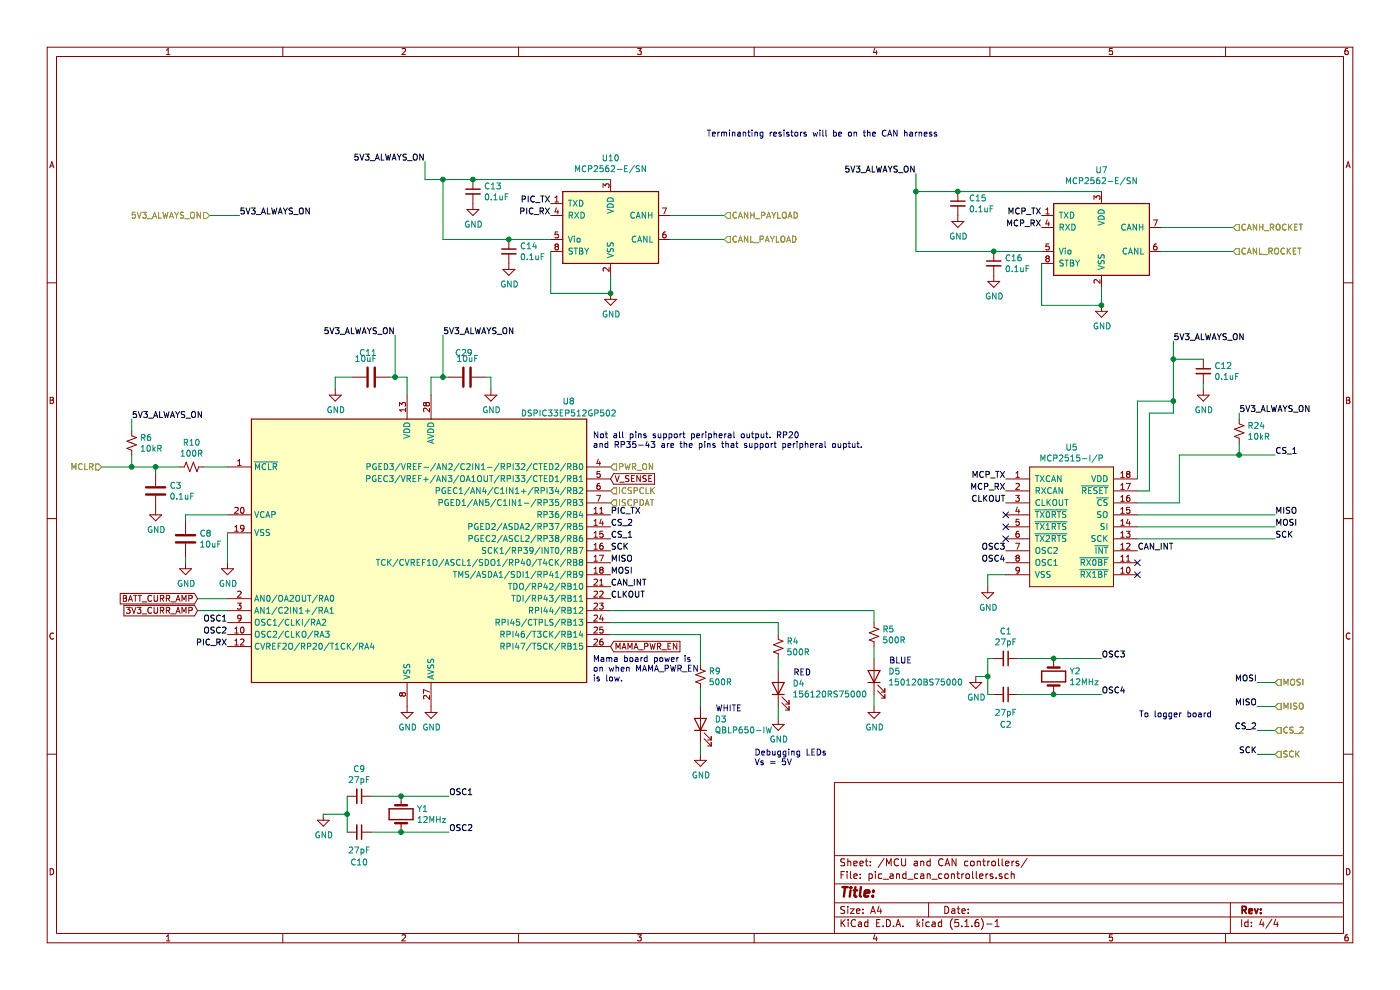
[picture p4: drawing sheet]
EESchema Schematic File Version 4
EELAYER 30 0
EELAYER END
$Descr A4 11693 8268
encoding utf-8
Sheet 4 4
Title ""
Date ""
Rev ""
Comp ""
Comment1 ""
Comment2 ""
Comment3 ""
Comment4 ""
$EndDescr
$Comp
L Interface_CAN_LIN:MCP2562-E-SN U7
U 1 1
P 9200 2000
F 0 "U7" H 9200 2581 50  0000 C CNN
F 1 "MCP2562-E/SN" H 9200 2490 50  0000 C CNN
F 2 "Package_SO:SOIC-8_3.9x4.9mm_P1.27mm" H 9200 1500 50  0001 C CIN
F 3 "http://ww1.microchip.com/downloads/en/DeviceDoc/25167A.pdf" H 9200 2000 50  0001 C CNN
	1    9200 2000
	1    0    0    -1  
$EndComp
$Comp
L power:GND #PWR051
U 1 1
P 5100 2450
F 0 "#PWR051" H 5100 2200 50  0001 C CNN
F 1 "GND" H 5105 2277 50  0000 C CNN
F 2 "" H 5100 2450 50  0001 C CNN
F 3 "" H 5100 2450 50  0001 C CNN
	1    5100 2450
	1    0    0    -1  
$EndComp
$Comp
L Device:C_Small C14
U 1 1
P 4250 2100
F 0 "C14" H 4342 2146 50  0000 L CNN
F 1 "0.1uF" H 4342 2055 50  0000 L CNN
F 2 "Capacitor_SMD:C_0805_2012Metric_Pad1.18x1.45mm_HandSolder" H 4250 2100 50  0001 C CNN
F 3 "~" H 4250 2100 50  0001 C CNN
	1    4250 2100
	1    0    0    -1  
$EndComp
Text HLabel 10300 1900 2    50   Input ~ 0
CANH_ROCKET
Text HLabel 10300 2100 2    50   Input ~ 0
CANL_ROCKET
Text HLabel 1750 1800 0    50   Input ~ 0
5V3_ALWAYS_ON
Wire Wire Line
	1750 1800 2000 1800
Wire Wire Line
	5100 2450 5100 2300
$Comp
L power:GND #PWR053
U 1 1
P 9200 2550
F 0 "#PWR053" H 9200 2300 50  0001 C CNN
F 1 "GND" H 9205 2377 50  0000 C CNN
F 2 "" H 9200 2550 50  0001 C CNN
F 3 "" H 9200 2550 50  0001 C CNN
	1    9200 2550
	1    0    0    -1  
$EndComp
$Comp
L Device:C_Small C16
U 1 1
P 8300 2200
F 0 "C16" H 8392 2246 50  0000 L CNN
F 1 "0.1uF" H 8392 2155 50  0000 L CNN
F 2 "Capacitor_SMD:C_0805_2012Metric_Pad1.18x1.45mm_HandSolder" H 8300 2200 50  0001 C CNN
F 3 "~" H 8300 2200 50  0001 C CNN
	1    8300 2200
	1    0    0    -1  
$EndComp
Wire Wire Line
	7650 1450 7650 1600
Wire Wire Line
	7650 2100 8300 2100
Wire Wire Line
	7650 1600 8000 1600
Wire Wire Line
	4600 2100 4600 2450
Wire Wire Line
	8700 2200 8700 2550
Wire Wire Line
	8700 2550 9200 2550
Wire Wire Line
	9200 2550 9200 2400
Text HLabel 5100 4200 2    50   Input ~ 0
ISCPDAT
$Comp
L Device:Crystal Y1
U 1 1
P 3350 6800
F 0 "Y1" V 3304 6931 50  0000 L CNN
F 1 "12MHz" V 3395 6931 50  0000 L CNN
F 2 "Crystal:Crystal_HC49-4H_Vertical" H 3350 6800 50  0001 C CNN
F 3 "~" H 3350 6800 50  0001 C CNN
	1    3350 6800
	0    1    1    0   
$EndComp
$Comp
L Device:C_Small C10
U 1 1
P 3000 6950
F 0 "C10" V 3250 6950 50  0000 C CNN
F 1 "27pF" V 3150 6950 50  0000 C CNN
F 2 "Capacitor_SMD:C_0805_2012Metric_Pad1.18x1.45mm_HandSolder" H 3000 6950 50  0001 C CNN
F 3 "~" H 3000 6950 50  0001 C CNN
	1    3000 6950
	0    1    1    0   
$EndComp
$Comp
L Device:C_Small C9
U 1 1
P 3000 6650
F 0 "C9" V 2771 6650 50  0000 C CNN
F 1 "27pF" V 2862 6650 50  0000 C CNN
F 2 "Capacitor_SMD:C_0805_2012Metric_Pad1.18x1.45mm_HandSolder" H 3000 6650 50  0001 C CNN
F 3 "~" H 3000 6650 50  0001 C CNN
	1    3000 6650
	0    1    1    0   
$EndComp
$Comp
L power:GND #PWR040
U 1 1
P 2700 6800
F 0 "#PWR040" H 2700 6550 50  0001 C CNN
F 1 "GND" H 2705 6627 50  0000 C CNN
F 2 "" H 2700 6800 50  0001 C CNN
F 3 "" H 2700 6800 50  0001 C CNN
	1    2700 6800
	1    0    0    -1  
$EndComp
Wire Wire Line
	3100 6650 3350 6650
Wire Wire Line
	3100 6950 3350 6950
Wire Wire Line
	2900 6800 2700 6800
Text Label 1900 5300 2    50   ~ 0
OSC2
Text Label 3750 6650 0    50   ~ 0
OSC1
Text Label 3750 6950 0    50   ~ 0
OSC2
Wire Wire Line
	3350 6950 3750 6950
Connection ~ 3350 6950
Wire Wire Line
	3350 6650 3750 6650
Connection ~ 3350 6650
Text HLabel 5100 4100 2    50   Input ~ 0
ICSPCLK
Wire Wire Line
	2900 6650 2900 6800
Connection ~ 2900 6800
Wire Wire Line
	2900 6800 2900 6950
Text Label 5100 4800 0    50   ~ 0
MOSI
Text Label 5100 4700 0    50   ~ 0
MISO
Text Label 5100 4600 0    50   ~ 0
SCK
Text Label 5100 5000 0    50   ~ 0
CLKOUT
Text Label 9500 4600 0    50   ~ 0
CAN_INT
Text Label 5100 4900 0    50   ~ 0
CAN_INT
Text HLabel 6050 1800 2    50   Input ~ 0
CANH_PAYLOAD
Text HLabel 6050 2000 2    50   Input ~ 0
CANL_PAYLOAD
Text HLabel 5100 3900 2    50   Input ~ 0
PWR_ON
$Comp
L Device:C_Small C15
U 1 1
P 8000 1700
F 0 "C15" H 8092 1746 50  0000 L CNN
F 1 "0.1uF" H 8092 1655 50  0000 L CNN
F 2 "Capacitor_SMD:C_0805_2012Metric_Pad1.18x1.45mm_HandSolder" H 8000 1700 50  0001 C CNN
F 3 "~" H 8000 1700 50  0001 C CNN
	1    8000 1700
	1    0    0    -1  
$EndComp
Connection ~ 7650 1600
$Comp
L Device:C_Small C13
U 1 1
P 3950 1600
F 0 "C13" H 4042 1646 50  0000 L CNN
F 1 "0.1uF" H 4042 1555 50  0000 L CNN
F 2 "Capacitor_SMD:C_0805_2012Metric_Pad1.18x1.45mm_HandSolder" H 3950 1600 50  0001 C CNN
F 3 "~" H 3950 1600 50  0001 C CNN
	1    3950 1600
	1    0    0    -1  
$EndComp
Text HLabel 10650 5700 2    50   Input ~ 0
MOSI
Text HLabel 10650 5900 2    50   Input ~ 0
MISO
Text HLabel 10650 6100 2    50   Input ~ 0
CS_2
Text HLabel 10650 6300 2    50   Input ~ 0
SCK
Text Label 10500 6100 2    50   ~ 0
CS_2
Text Label 10500 5900 2    50   ~ 0
MISO
Text Label 10500 5700 2    50   ~ 0
MOSI
Text Label 10500 6300 2    50   ~ 0
SCK
Text Notes 10125 6000 2    50   ~ 0
To logger board\n
Text Label 8400 4100 2    50   ~ 0
MCP_RX
Text Label 8400 4000 2    50   ~ 0
MCP_TX
NoConn ~ 8400 4300
NoConn ~ 8400 4400
NoConn ~ 8400 4500
$Comp
L power:GND #PWR046
U 1 1
P 8250 4900
F 0 "#PWR046" H 8250 4650 50  0001 C CNN
F 1 "GND" H 8255 4727 50  0000 C CNN
F 2 "" H 8250 4900 50  0001 C CNN
F 3 "" H 8250 4900 50  0001 C CNN
	1    8250 4900
	1    0    0    -1  
$EndComp
NoConn ~ 9500 4800
NoConn ~ 9500 4700
Text Label 8400 4200 2    50   ~ 0
CLKOUT
Text Label 10650 4500 0    50   ~ 0
SCK
Text Label 10650 3800 0    50   ~ 0
CS_1
Text Label 10650 4300 0    50   ~ 0
MISO
Text Label 10650 4400 0    50   ~ 0
MOSI
Connection ~ 8000 1600
Wire Wire Line
	8000 1600 9200 1600
Connection ~ 9200 2550
Wire Wire Line
	7650 1600 7650 2100
$Comp
L power:GND #PWR013
U 1 1
P 8000 1800
F 0 "#PWR013" H 8000 1550 50  0001 C CNN
F 1 "GND" H 8005 1627 50  0000 C CNN
F 2 "" H 8000 1800 50  0001 C CNN
F 3 "" H 8000 1800 50  0001 C CNN
	1    8000 1800
	1    0    0    -1  
$EndComp
$Comp
L power:GND #PWR029
U 1 1
P 8300 2300
F 0 "#PWR029" H 8300 2050 50  0001 C CNN
F 1 "GND" H 8305 2127 50  0000 C CNN
F 2 "" H 8300 2300 50  0001 C CNN
F 3 "" H 8300 2300 50  0001 C CNN
	1    8300 2300
	1    0    0    -1  
$EndComp
$Comp
L power:GND #PWR026
U 1 1
P 3950 1700
F 0 "#PWR026" H 3950 1450 50  0001 C CNN
F 1 "GND" H 3955 1527 50  0000 C CNN
F 2 "" H 3950 1700 50  0001 C CNN
F 3 "" H 3950 1700 50  0001 C CNN
	1    3950 1700
	1    0    0    -1  
$EndComp
Wire Wire Line
	4600 2450 5100 2450
$Comp
L power:GND #PWR039
U 1 1
P 4250 2200
F 0 "#PWR039" H 4250 1950 50  0001 C CNN
F 1 "GND" H 4255 2027 50  0000 C CNN
F 2 "" H 4250 2200 50  0001 C CNN
F 3 "" H 4250 2200 50  0001 C CNN
	1    4250 2200
	1    0    0    -1  
$EndComp
$Comp
L payload2020_custom:MCP2515-canhw U5
U 1 1
P 8950 4200
F 0 "U5" H 8950 4665 50  0000 C CNN
F 1 "MCP2515-I/P" H 8950 4574 50  0000 C CNN
F 2 "Package_SO:SOIC-18W_7.5x11.6mm_P1.27mm" H 8900 4200 50  0001 C CNN
F 3 "https://ww1.microchip.com/downloads/en/DeviceDoc/MCP2515-Family-Data-Sheet-DS20001801K.pdf" H 8900 4200 50  0001 C CNN
	1    8950 4200
	1    0    0    -1  
$EndComp
$Comp
L Device:R_Small_US R24
U 1 1
P 10350 3600
F 0 "R24" H 10418 3646 50  0000 L CNN
F 1 "10kR" H 10418 3555 50  0000 L CNN
F 2 "Resistor_SMD:R_0805_2012Metric_Pad1.20x1.40mm_HandSolder" H 10350 3600 50  0001 C CNN
F 3 "~" H 10350 3600 50  0001 C CNN
	1    10350 3600
	1    0    0    -1  
$EndComp
Text GLabel 1650 5000 0    50   Input ~ 0
BATT_CURR_AMP
Text GLabel 1650 5100 0    50   Input ~ 0
3V3_CURR_AMP
Text Label 1900 5200 2    50   ~ 0
OSC1
$Comp
L Device:C_Small C1
U 1 1
P 8400 5500
F 0 "C1" V 8171 5500 50  0000 C CNN
F 1 "27pF" V 8262 5500 50  0000 C CNN
F 2 "Capacitor_SMD:C_0805_2012Metric_Pad1.18x1.45mm_HandSolder" H 8400 5500 50  0001 C CNN
F 3 "~" H 8400 5500 50  0001 C CNN
	1    8400 5500
	0    1    1    0   
$EndComp
$Comp
L power:GND #PWR021
U 1 1
P 8150 5650
F 0 "#PWR021" H 8150 5400 50  0001 C CNN
F 1 "GND" H 8155 5477 50  0000 C CNN
F 2 "" H 8150 5650 50  0001 C CNN
F 3 "" H 8150 5650 50  0001 C CNN
	1    8150 5650
	1    0    0    -1  
$EndComp
Text Label 9200 5500 0    50   ~ 0
OSC3
Text Label 9200 5800 0    50   ~ 0
OSC4
Text Label 8400 4600 2    50   ~ 0
OSC3
Text Label 8400 4700 2    50   ~ 0
OSC4
Text Label 2000 1800 0    50   ~ 0
5V3_ALWAYS_ON
$Comp
L power:GND #PWR048
U 1 1
P 10050 3250
F 0 "#PWR048" H 10050 3000 50  0001 C CNN
F 1 "GND" H 10055 3077 50  0000 C CNN
F 2 "" H 10050 3250 50  0001 C CNN
F 3 "" H 10050 3250 50  0001 C CNN
	1    10050 3250
	1    0    0    -1  
$EndComp
$Comp
L Device:C_Small C12
U 1 1
P 10050 3100
F 0 "C12" H 10142 3146 50  0000 L CNN
F 1 "0.1uF" H 10142 3055 50  0000 L CNN
F 2 "Capacitor_SMD:C_0805_2012Metric_Pad1.18x1.45mm_HandSolder" H 10050 3100 50  0001 C CNN
F 3 "~" H 10050 3100 50  0001 C CNN
	1    10050 3100
	1    0    0    -1  
$EndComp
$Comp
L Device:R_Small_US R?
U 1 1
P 5850 5650
AR Path="/60B56CD5" Ref="R?"  Part="1" 
AR Path="/6016C5CD/60B56CD5" Ref="R9"  Part="1" 
F 0 "R9" H 5918 5696 50  0000 L CNN
F 1 "500R" H 5918 5605 50  0000 L CNN
F 2 "Resistor_SMD:R_0805_2012Metric_Pad1.20x1.40mm_HandSolder" H 5850 5650 50  0001 C CNN
F 3 "~" H 5850 5650 50  0001 C CNN
	1    5850 5650
	1    0    0    -1  
$EndComp
$Comp
L power:GND #PWR?
U 1 1
P 5850 6300
AR Path="/60B56CCD" Ref="#PWR?"  Part="1" 
AR Path="/6016C5CD/60B56CCD" Ref="#PWR07"  Part="1" 
F 0 "#PWR07" H 5850 6050 50  0001 C CNN
F 1 "GND" H 5855 6127 50  0000 C CNN
F 2 "" H 5850 6300 50  0001 C CNN
F 3 "" H 5850 6300 50  0001 C CNN
	1    5850 6300
	1    0    0    -1  
$EndComp
Text Label 3550 1350 2    50   ~ 0
5V3_ALWAYS_ON
Text Label 7650 1450 2    50   ~ 0
5V3_ALWAYS_ON
Text Label 9800 2850 0    50   ~ 0
5V3_ALWAYS_ON
Wire Wire Line
	5850 5750 5850 5900
Wire Wire Line
	5850 6200 5850 6300
$Comp
L Device:Crystal Y2
U 1 1
P 8800 5650
F 0 "Y2" V 8754 5781 50  0000 L CNN
F 1 "12MHz" V 8845 5781 50  0000 L CNN
F 2 "Crystal:Crystal_HC49-4H_Vertical" H 8800 5650 50  0001 C CNN
F 3 "~" H 8800 5650 50  0001 C CNN
	1    8800 5650
	0    1    1    0   
$EndComp
Wire Wire Line
	8500 5500 8800 5500
Connection ~ 8800 5500
Wire Wire Line
	8800 5500 9200 5500
Wire Wire Line
	8500 5800 8800 5800
Connection ~ 8800 5800
Wire Wire Line
	8800 5800 9200 5800
Wire Wire Line
	8400 4800 8250 4800
Wire Wire Line
	8250 4800 8250 4900
Wire Wire Line
	9500 4300 10650 4300
Wire Wire Line
	10650 4400 9500 4400
Wire Wire Line
	9500 4500 10650 4500
Text Label 10350 3450 0    50   ~ 0
5V3_ALWAYS_ON
Wire Wire Line
	10350 3450 10350 3500
Wire Wire Line
	9500 4200 9850 4200
Wire Wire Line
	9850 4200 9850 3800
Wire Wire Line
	9850 3800 10350 3800
Wire Wire Line
	10350 3800 10350 3700
Connection ~ 10350 3800
Wire Wire Line
	10350 3800 10650 3800
Wire Wire Line
	10050 3200 10050 3250
Wire Wire Line
	9500 3350 9800 3350
Wire Wire Line
	9800 3350 9800 3000
Wire Wire Line
	9800 3000 10050 3000
Connection ~ 9800 3000
Wire Wire Line
	9500 4100 9600 4100
Wire Wire Line
	9600 4100 9600 3450
Wire Wire Line
	9600 3450 9800 3450
Wire Wire Line
	9800 3450 9800 3350
Connection ~ 9800 3350
Text Label 5100 4400 0    50   ~ 0
CS_2
Wire Wire Line
	3550 1350 3550 1500
Wire Wire Line
	3550 1500 3700 1500
Connection ~ 3950 1500
Wire Wire Line
	3950 1500 5100 1500
$Comp
L Interface_CAN_LIN:MCP2562-E-SN U10
U 1 1
P 5100 1900
F 0 "U10" H 5100 2481 50  0000 C CNN
F 1 "MCP2562-E/SN" H 5100 2390 50  0000 C CNN
F 2 "Package_SO:SOIC-8_3.9x4.9mm_P1.27mm" H 5100 1400 50  0001 C CIN
F 3 "http://ww1.microchip.com/downloads/en/DeviceDoc/25167A.pdf" H 5100 1900 50  0001 C CNN
	1    5100 1900
	1    0    0    -1  
$EndComp
Wire Wire Line
	4600 2000 4250 2000
Wire Wire Line
	3700 2000 3700 1500
Connection ~ 4250 2000
Wire Wire Line
	4250 2000 3700 2000
Connection ~ 3700 1500
Wire Wire Line
	3700 1500 3950 1500
Wire Wire Line
	10500 5700 10650 5700
Wire Wire Line
	10650 5900 10500 5900
Wire Wire Line
	10500 6100 10650 6100
Wire Wire Line
	10650 6300 10500 6300
Wire Wire Line
	8700 2100 8300 2100
Connection ~ 8300 2100
Wire Wire Line
	9800 3000 9800 2850
Wire Wire Line
	9700 1900 10300 1900
Wire Wire Line
	9700 2100 10300 2100
Wire Wire Line
	5600 1800 6050 1800
Wire Wire Line
	5600 2000 6050 2000
Text Notes 5900 1150 0    50   ~ 0
Terminanting resistors will be on the CAN harness
Wire Wire Line
	9500 3350 9500 4000
$Comp
L Device:C_Small C2
U 1 1
P 8400 5800
F 0 "C2" V 8650 5800 50  0000 C CNN
F 1 "27pF" V 8550 5800 50  0000 C CNN
F 2 "Capacitor_SMD:C_0805_2012Metric_Pad1.18x1.45mm_HandSolder" H 8400 5800 50  0001 C CNN
F 3 "~" H 8400 5800 50  0001 C CNN
	1    8400 5800
	0    1    1    0   
$EndComp
Text Label 8700 1900 2    50   ~ 0
MCP_RX
Text Label 8700 1800 2    50   ~ 0
MCP_TX
Text HLabel 850  3900 0    50   Input ~ 0
MCLR
$Comp
L Device:R_Small_US R6
U 1 1
P 1100 3700
F 0 "R6" H 1168 3746 50  0000 L CNN
F 1 "10kR" H 1168 3655 50  0000 L CNN
F 2 "Resistor_SMD:R_0805_2012Metric_Pad1.15x1.40mm_HandSolder" H 1100 3700 50  0001 C CNN
F 3 "~" H 1100 3700 50  0001 C CNN
	1    1100 3700
	1    0    0    -1  
$EndComp
$Comp
L Device:C C3
U 1 1
P 1300 4100
F 0 "C3" H 1415 4146 50  0000 L CNN
F 1 "0.1uF" H 1415 4055 50  0000 L CNN
F 2 "Capacitor_SMD:C_0805_2012Metric_Pad1.15x1.40mm_HandSolder" H 1338 3950 50  0001 C CNN
F 3 "~" H 1300 4100 50  0001 C CNN
	1    1300 4100
	1    0    0    -1  
$EndComp
$Comp
L power:GND #PWR05
U 1 1
P 1300 4250
F 0 "#PWR05" H 1300 4000 50  0001 C CNN
F 1 "GND" H 1305 4077 50  0000 C CNN
F 2 "" H 1300 4250 50  0001 C CNN
F 3 "" H 1300 4250 50  0001 C CNN
	1    1300 4250
	1    0    0    -1  
$EndComp
Text Label 1100 3500 0    50   ~ 0
5V3_ALWAYS_ON
Wire Wire Line
	1100 3500 1100 3600
Wire Wire Line
	1100 3800 1100 3900
Wire Wire Line
	1100 3900 850  3900
$Comp
L Device:R_Small_US R10
U 1 1
P 1600 3900
F 0 "R10" V 1395 3900 50  0000 C CNN
F 1 "100R" V 1486 3900 50  0000 C CNN
F 2 "Resistor_SMD:R_0805_2012Metric_Pad1.15x1.40mm_HandSolder" H 1600 3900 50  0001 C CNN
F 3 "~" H 1600 3900 50  0001 C CNN
	1    1600 3900
	0    1    1    0   
$EndComp
Wire Wire Line
	1700 3900 1900 3900
Connection ~ 1100 3900
Wire Wire Line
	1100 3900 1300 3900
Wire Wire Line
	1300 3900 1300 3950
Connection ~ 1300 3900
Wire Wire Line
	1300 3900 1500 3900
$Comp
L Device:C C8
U 1 1
P 1550 4500
F 0 "C8" H 1665 4546 50  0000 L CNN
F 1 "10uF" H 1665 4455 50  0000 L CNN
F 2 "Capacitor_SMD:C_0805_2012Metric_Pad1.15x1.40mm_HandSolder" H 1588 4350 50  0001 C CNN
F 3 "~" H 1550 4500 50  0001 C CNN
	1    1550 4500
	1    0    0    -1  
$EndComp
$Comp
L power:GND #PWR06
U 1 1
P 1550 4700
F 0 "#PWR06" H 1550 4450 50  0001 C CNN
F 1 "GND" H 1555 4527 50  0000 C CNN
F 2 "" H 1550 4700 50  0001 C CNN
F 3 "" H 1550 4700 50  0001 C CNN
	1    1550 4700
	1    0    0    -1  
$EndComp
Wire Wire Line
	1550 4350 1550 4300
Wire Wire Line
	3250 3150 3300 3150
Wire Wire Line
	3400 3150 3400 3300
$Comp
L power:GND #PWR020
U 1 1
P 3400 5900
F 0 "#PWR020" H 3400 5650 50  0001 C CNN
F 1 "GND" H 3405 5727 50  0000 C CNN
F 2 "" H 3400 5900 50  0001 C CNN
F 3 "" H 3400 5900 50  0001 C CNN
	1    3400 5900
	1    0    0    -1  
$EndComp
$Comp
L power:GND #PWR030
U 1 1
P 3600 5900
F 0 "#PWR030" H 3600 5650 50  0001 C CNN
F 1 "GND" H 3605 5727 50  0000 C CNN
F 2 "" H 3600 5900 50  0001 C CNN
F 3 "" H 3600 5900 50  0001 C CNN
	1    3600 5900
	1    0    0    -1  
$EndComp
Wire Wire Line
	2800 3150 2950 3150
Wire Wire Line
	2800 3250 2800 3150
$Comp
L power:GND #PWR011
U 1 1
P 2800 3250
F 0 "#PWR011" H 2800 3000 50  0001 C CNN
F 1 "GND" H 2805 3077 50  0000 C CNN
F 2 "" H 2800 3250 50  0001 C CNN
F 3 "" H 2800 3250 50  0001 C CNN
	1    2800 3250
	1    0    0    -1  
$EndComp
$Comp
L Device:C C11
U 1 1
P 3100 3150
F 0 "C11" V 3300 3100 50  0000 L CNN
F 1 "10uF" V 3250 3100 50  0000 L CNN
F 2 "Capacitor_SMD:C_0805_2012Metric_Pad1.15x1.40mm_HandSolder" H 3138 3000 50  0001 C CNN
F 3 "~" H 3100 3150 50  0001 C CNN
	1    3100 3150
	0    -1   -1   0   
$EndComp
$Comp
L payload2020_custom:DSPIC33EP512GP502 U8
U 1 1
P 3500 4600
AR Path="/6016C5CD/6146EE82" Ref="U8"  Part="1" 
AR Path="/5E13F8E9/6146EE82" Ref="U8"  Part="1" 
F 0 "U8" H 4750 5850 50  0000 C CNN
F 1 "DSPIC33EP512GP502" H 4750 5750 50  0000 C CNN
F 2 "Package_SO:SOIC-28W_7.5x17.9mm_P1.27mm" H 3500 4600 50  0001 C CNN
F 3 "http://ww1.microchip.com/downloads/en/DeviceDoc/70000657H.pdf" H 3500 4600 50  0001 C CNN
	1    3500 4600
	1    0    0    -1  
$EndComp
$Comp
L Device:C C29
U 1 1
P 3900 3150
F 0 "C29" V 4100 3100 50  0000 L CNN
F 1 "10uF" V 4050 3050 50  0000 L CNN
F 2 "Capacitor_SMD:C_0805_2012Metric_Pad1.15x1.40mm_HandSolder" H 3938 3000 50  0001 C CNN
F 3 "~" H 3900 3150 50  0001 C CNN
	1    3900 3150
	0    -1   -1   0   
$EndComp
Wire Wire Line
	3600 3300 3600 3150
Connection ~ 3300 3150
Wire Wire Line
	3300 3150 3400 3150
Wire Wire Line
	3600 3150 3700 3150
Connection ~ 3700 3150
Wire Wire Line
	3700 3150 3750 3150
$Comp
L power:GND #PWR038
U 1 1
P 4100 3250
F 0 "#PWR038" H 4100 3000 50  0001 C CNN
F 1 "GND" H 4105 3077 50  0000 C CNN
F 2 "" H 4100 3250 50  0001 C CNN
F 3 "" H 4100 3250 50  0001 C CNN
	1    4100 3250
	1    0    0    -1  
$EndComp
Wire Wire Line
	4050 3150 4100 3150
Wire Wire Line
	4100 3150 4100 3250
Wire Wire Line
	1900 5000 1650 5000
Wire Wire Line
	1650 5100 1900 5100
Text GLabel 5100 4000 2    50   Input ~ 0
V_SENSE
Text GLabel 5100 5400 2    50   Input ~ 0
MAMA_PWR_EN
Wire Wire Line
	3300 2800 3300 3150
Wire Wire Line
	3700 2800 3700 3150
Text Label 3300 2800 2    50   ~ 0
5V3_ALWAYS_ON
Text Label 3700 2800 0    50   ~ 0
5V3_ALWAYS_ON
Connection ~ 5100 2450
Wire Wire Line
	1550 4300 1900 4300
Wire Wire Line
	1550 4650 1550 4700
$Comp
L power:GND #PWR0105
U 1 1
P 1900 4700
F 0 "#PWR0105" H 1900 4450 50  0001 C CNN
F 1 "GND" H 1905 4527 50  0000 C CNN
F 2 "" H 1900 4700 50  0001 C CNN
F 3 "" H 1900 4700 50  0001 C CNN
	1    1900 4700
	1    0    0    -1  
$EndComp
Wire Wire Line
	1900 4450 1900 4700
Text Notes 4950 3750 0    50   ~ 0
Not all pins support peripheral output. RP20\nand RP35-43 are the pins that support peripheral ouptut.
Text Label 4600 1800 2    50   ~ 0
PIC_RX
Text Label 4600 1700 2    50   ~ 0
PIC_TX
Text Label 1900 5400 2    50   ~ 0
PIC_RX
Text Label 5100 4500 0    50   ~ 0
CS_1
Text Label 5100 4300 0    50   ~ 0
PIC_TX
Wire Wire Line
	7300 5100 7300 5200
Wire Wire Line
	7300 5400 7300 5500
Wire Wire Line
	6500 5600 6500 5500
Wire Wire Line
	7300 5900 7300 5800
$Comp
L power:GND #PWR?
U 1 1
P 7300 5900
AR Path="/60AEEF59" Ref="#PWR?"  Part="1" 
AR Path="/6016C5CD/60AEEF59" Ref="#PWR019"  Part="1" 
F 0 "#PWR019" H 7300 5650 50  0001 C CNN
F 1 "GND" H 7305 5727 50  0000 C CNN
F 2 "" H 7300 5900 50  0001 C CNN
F 3 "" H 7300 5900 50  0001 C CNN
	1    7300 5900
	1    0    0    -1  
$EndComp
$Comp
L Device:R_Small_US R?
U 1 1
P 7300 5300
AR Path="/60AEEF52" Ref="R?"  Part="1" 
AR Path="/6016C5CD/60AEEF52" Ref="R5"  Part="1" 
F 0 "R5" H 7368 5346 50  0000 L CNN
F 1 "500R" H 7368 5255 50  0000 L CNN
F 2 "Resistor_SMD:R_0805_2012Metric_Pad1.20x1.40mm_HandSolder" H 7300 5300 50  0001 C CNN
F 3 "~" H 7300 5300 50  0001 C CNN
	1    7300 5300
	1    0    0    -1  
$EndComp
Wire Wire Line
	6500 5900 6500 6000
Wire Wire Line
	6500 5200 6500 5300
Text Notes 6300 6400 0    50   ~ 0
Debugging LEDs\nVs = 5V\n
$Comp
L power:GND #PWR?
U 1 1
P 6500 6000
AR Path="/60ADFB63" Ref="#PWR?"  Part="1" 
AR Path="/6016C5CD/60ADFB63" Ref="#PWR018"  Part="1" 
F 0 "#PWR018" H 6500 5750 50  0001 C CNN
F 1 "GND" H 6505 5827 50  0000 C CNN
F 2 "" H 6500 6000 50  0001 C CNN
F 3 "" H 6500 6000 50  0001 C CNN
	1    6500 6000
	1    0    0    -1  
$EndComp
$Comp
L Device:R_Small_US R?
U 1 1
P 6500 5400
AR Path="/60ADFB5C" Ref="R?"  Part="1" 
AR Path="/6016C5CD/60ADFB5C" Ref="R4"  Part="1" 
F 0 "R4" H 6568 5446 50  0000 L CNN
F 1 "500R" H 6568 5355 50  0000 L CNN
F 2 "Resistor_SMD:R_0805_2012Metric_Pad1.20x1.40mm_HandSolder" H 6500 5400 50  0001 C CNN
F 3 "~" H 6500 5400 50  0001 C CNN
	1    6500 5400
	1    0    0    -1  
$EndComp
Wire Wire Line
	8300 5500 8250 5500
Wire Wire Line
	8250 5500 8250 5650
Wire Wire Line
	8250 5800 8300 5800
Wire Wire Line
	8250 5650 8150 5650
Connection ~ 8250 5650
Wire Wire Line
	8250 5650 8250 5800
Wire Wire Line
	5850 5300 5850 5550
Wire Wire Line
	5100 5100 7300 5100
Wire Wire Line
	5100 5200 6500 5200
Text Notes 4950 5700 0    50   ~ 0
Mama board power is\non when MAMA_PWR_EN\nis low.\n
Wire Wire Line
	5100 5300 5850 5300
$Comp
L Device:LED D?
U 1 1
P 5850 6050
AR Path="/60B56CC6" Ref="D?"  Part="1" 
AR Path="/6016C5CD/60B56CC6" Ref="D3"  Part="1" 
F 0 "D3" V 5889 5932 50  0000 R CNN
F 1 "QBLP650-IW" V 5798 5932 50  0000 R CNN
F 2 "LED_SMD:LED_1206_3216Metric_Pad1.42x1.75mm_HandSolder" H 5850 6050 50  0001 C CNN
F 3 "~" H 5850 6050 50  0001 C CNN
	1    5850 6050
	0    -1   -1   0   
$EndComp
$Comp
L Device:LED D?
U 1 1
P 6500 5750
AR Path="/60ADFB56" Ref="D?"  Part="1" 
AR Path="/6016C5CD/60ADFB56" Ref="D4"  Part="1" 
F 0 "D4" V 6539 5632 50  0000 R CNN
F 1 "156120RS75000" V 6448 5632 50  0000 R CNN
F 2 "LED_SMD:LED_1206_3216Metric_Pad1.42x1.75mm_HandSolder" H 6500 5750 50  0001 C CNN
F 3 "~" H 6500 5750 50  0001 C CNN
	1    6500 5750
	0    -1   -1   0   
$EndComp
$Comp
L Device:LED D?
U 1 1
P 7300 5650
AR Path="/60AEEF4C" Ref="D?"  Part="1" 
AR Path="/6016C5CD/60AEEF4C" Ref="D5"  Part="1" 
F 0 "D5" V 7339 5532 50  0000 R CNN
F 1 "150120BS75000" V 7248 5532 50  0000 R CNN
F 2 "LED_SMD:LED_1206_3216Metric_Pad1.42x1.75mm_HandSolder" H 7300 5650 50  0001 C CNN
F 3 "~" H 7300 5650 50  0001 C CNN
	1    7300 5650
	0    -1   -1   0   
$EndComp
Text Notes 5975 5950 0    50   ~ 0
WHITE\n
Text Notes 6625 5650 0    50   ~ 0
RED
Text Notes 7425 5550 0    50   ~ 0
BLUE\n
$EndSCHEMATC
